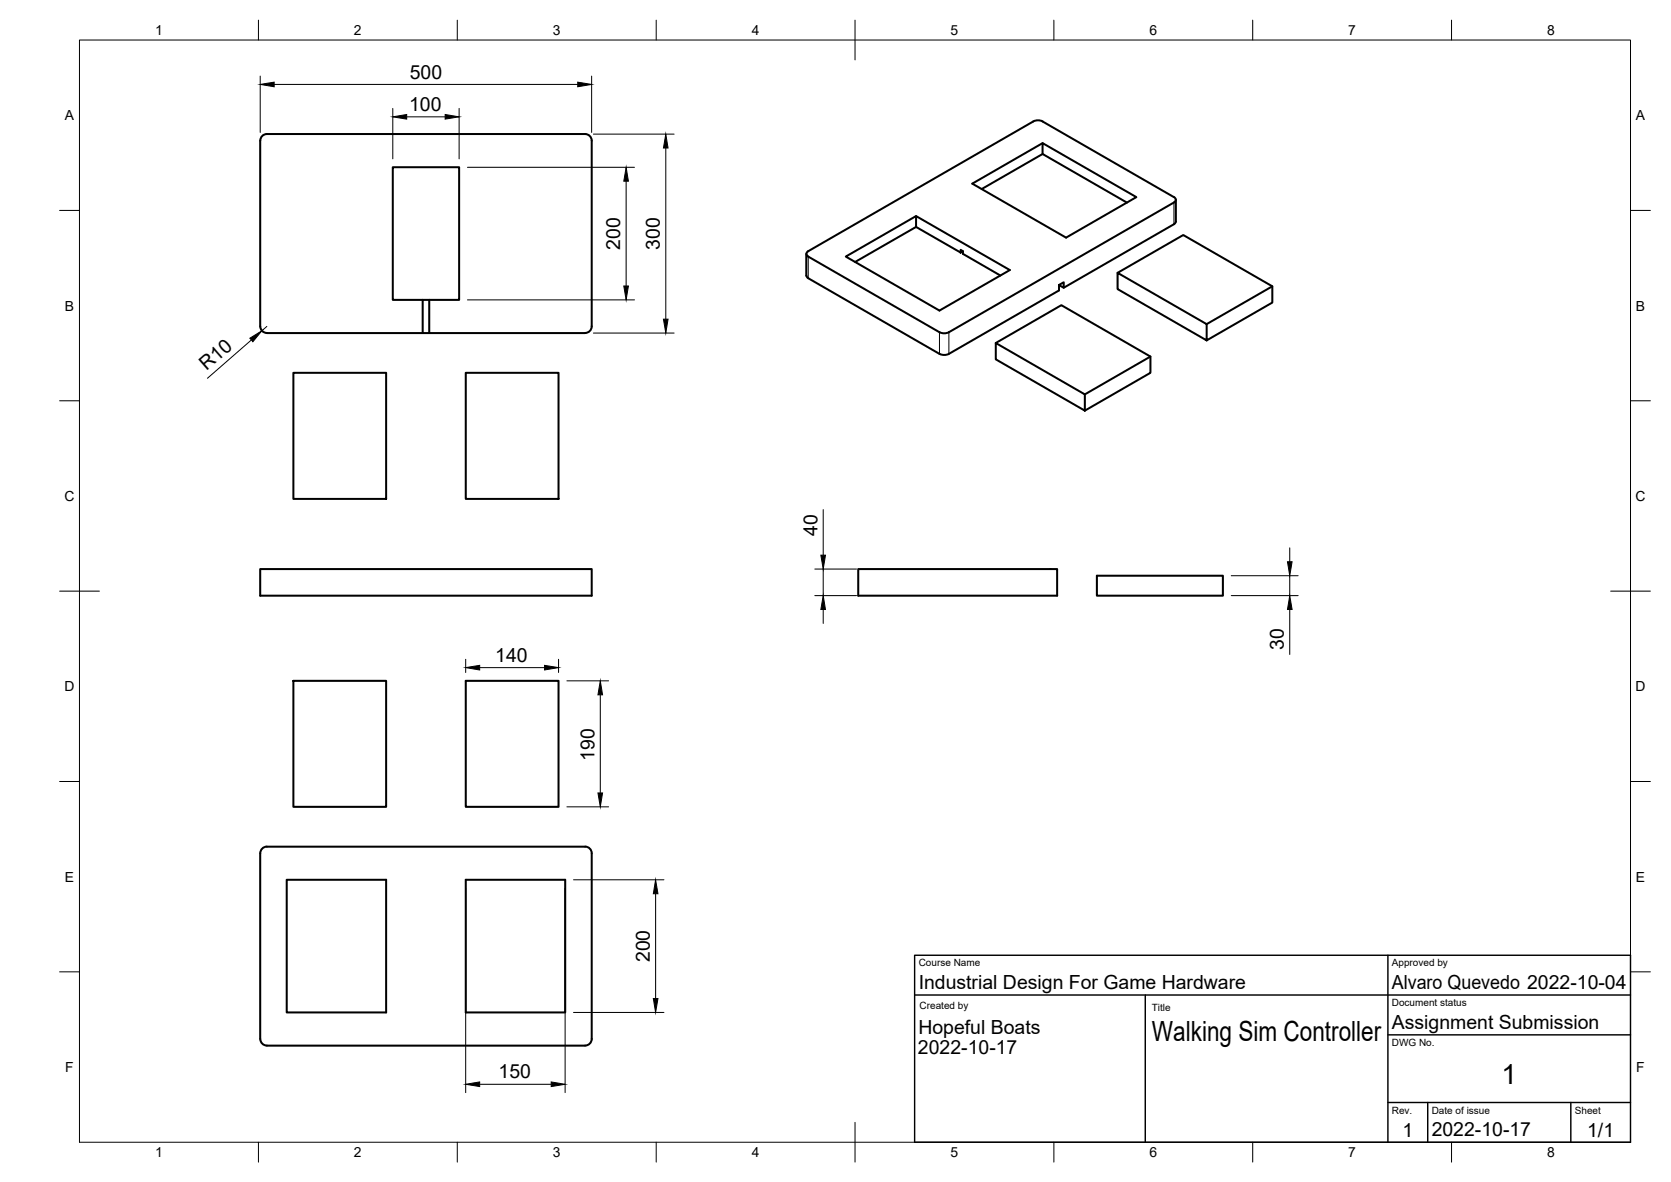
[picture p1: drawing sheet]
<svg xmlns="http://www.w3.org/2000/svg" width="420mm" height="297mm" viewBox="0 0 420 297" stroke-linecap="round" stroke-linejoin="round" font-family="sans-serif">
<!-- layer: Visible -->
<g fill="none" stroke="#000" stroke-width=".51">
<path d="M67.1 33.7h80a1.66 1.66 0 0 1 1.7 1.7v46.6a1.66 1.66 0 0 1-1.7 1.7M67.1 33.7a1.66 1.66 0 0 0-1.7 1.6v46.7a1.7 1.7 0 0 0 1.7 1.7M259.8 30.5l-56.6 32.6a.73 .73 0 0 0-.4 .7 .73 .73 0 0 0 .4 .7l33 19 1.5 .3 .9-.3 56.6-32.6M259.8 30.5l.9-.3 1.5 .3M262.1 30.5l33.1 19a.72 .72 0 0 1 .5 .7 .72 .72 0 0 1-.5 .7M262.1 36l-17.6 10.2 23.6 13.5 17.6-10.2-23.6-13.5v2.7M230.3 54.3l-17.6 10.2 23.5 13.5 17.7-10.1-23.6-13.6v2.7l11.2 6.5M230.3 57l-15.3 8.8M246.8 47.5l15.3-8.8 21.3 12.2M295.7 50.2v5.5l-.3 .4-27.9 16.2M106.3 75.4h-7.5v-33.4h16.6v33.4h-7.5M107.9 75.4h-1.6v8.3h1.6"/>
<path d="M107.9 75.4v8.3M202.7 63.8v5.4M202.8 69.2l.4 .7 33 19 1 .3 1.4-.3 27.7-15.9v-1.4l1.2-.7v1.4l-1.2-.7M241.5 62.8l.6 .3-.6 .4zM242.1 63.1v.7l9.4 5.4M281 68.6l22.4 12.9v4l-22.4-12.8v-4.1l16.5-9.5 22.4 12.9v4l-16.5 9.5M319.9 72l-16.5 9.5M67.1 83.7h39.2M73.8 93.7h23.3v31.7h-23.3zM107.9 83.7h39.2M117.1 93.7h23.3v31.7h-23.3zM250.4 86.2l22.4 12.9v4.1l-22.4-12.9v-4.1l16.5-9.5 22.4 12.9v4.1l-16.5 9.5"/>
<path d="M289.3 89.6l-16.5 9.5M65.4 143h83.4v6.7h-83.4zM215.8 143h50v6.7h-50zM275.8 144.7h31.7v5h-31.7zM73.8 171.1h23.3v31.7h-23.3zM117.1 171.1h23.3v31.7h-23.3zM67.1 212.8h80a1.66 1.66 0 0 1 1.7 1.6v46.7M67.1 212.8a1.66 1.66 0 0 0-1.7 1.6v46.7M72.1 221.1h25v33.3h-25zM117.1 221.1h25v33.3h-25zM65.4 261.1a1.66 1.66 0 0 0 1.7 1.6M148.8 261.1a1.66 1.66 0 0 1-1.7 1.6l-80 .1"/>
</g>
<!-- layer: Visible Narrow -->
<path d="M295.2 50.9v5.5M203.2 64.5v5.4M236.2 83.5v5.4M238.6 83.5v5.4" fill="none" stroke="#000" stroke-width=".25"/>
<!-- layer: Border -->
<g fill="none" stroke="#000" stroke-width=".25">
<path d="M20 10.1h390v276.9h-390zM65 5.1v5M115 5.1v5M165 5.1v5M215 5.1v10M265 5.1v5M315 5.1v5M365 5.1v5M15 52.9h5M410 52.9h5M15 100.7h5M410 100.7h5"/>
<path d="M15 148.6h10M405 148.6h10M15 196.4h5M410 196.4h5M15 244.2h5M410 244.2h5M65 287v5M115 287v5M165 287v5M215 282.1v9.9M265 287v5M315 287v5"/>
<path d="M365 287v5"/>
</g>
<!-- layer: Dimensions -->
<g fill="none" stroke="#000" stroke-width=".25">
<path d="M65.4 19.1v14.2M148.8 19.1v14.2M68.9 21.2h76.4M98.8 27.2v12.7M102.3 29.4h9.6M115.4 27.2v12.7M149.2 33.7h20.3M167.4 37.2v43M117.5 42h42M157.4 45.5v26.4M117.5 75.4h42M63.2 85.4l-11 9.7"/>
<path d="M67.1 82l-1.3 1.1M149.2 83.7h20.3M207 128.1v11.4M324.3 137.7v3.5M204.9 149.7h10.5M204.9 143h10.5M207 143v6.7M207 153.2v3.5M309.6 149.7h16.8M309.6 144.7h16.8M324.3 144.7v5M324.3 153.2v11.3"/>
<path d="M117.1 165.7v3.3M120.6 167.8h16.3M140.4 165.7v3.3M142.5 171.1h10.5M150.9 174.6v24.7M142.5 202.8h10.5M117.1 223.2v51.4M142.1 223.2v51.4M144.2 221.1h22.7M164.8 224.6v26.3M144.2 254.4h22.7M120.6 272.5h18"/>
</g>
<g fill="#000" stroke="#000" stroke-width=".25">
<path d="M65.4 21.2l3.5-.6v1.2zM98.8 29.4l3.5-.6v1.1zM111.9 28.8l3.5 .6-3.5 .5zM145.3 20.6l3.5 .6-3.5 .6zM167.4 33.7l.6 3.5h-1.2zM157.4 42l.6 3.5h-1.2zM156.8 71.9h1.2l-.6 3.5zM62.8 85l3-1.9-2.2 2.8zM166.8 80.2h1.2l-.6 3.5zM206.4 139.5h1.2l-.6 3.5zM207 149.7l.6 3.5h-1.2zM323.7 141.2h1.2l-.6 3.5z"/>
<path d="M324.3 149.7l.6 3.5h-1.2zM117.1 167.8l3.5-.6v1.2zM136.9 167.2l3.5 .6-3.5 .6zM150.9 171.1l.6 3.5h-1.2zM150.3 199.3h1.2l-.6 3.5zM164.8 221.1l.6 3.5h-1.1zM164.3 250.9h1.1l-.6 3.5zM117.1 272.5l3.5-.6v1.2zM138.6 271.9l3.5 .6-3.5 .6z"/>
</g>
<!-- layer: TitleBlock -->
<path d="M230 240.1h180v46.9h-180zM230 250h180M288 250v37M349 240.1v46.9M349 277.1h61M349 260.1h61M359 277.1v9.9M395 277.1v9.9" fill="none" stroke="#000" stroke-width=".36"/>
<g font-size="7">
<text x="289.6" y="261.7">Walking Sim Controller</text>
<text x="377.5" y="272.3">1</text>
</g>
<g font-size="4.9">
<text x="103" y="19.8">500</text>
<text x="102.9" y="27.9">100</text>
<text x="156" y="62.7" transform="rotate(-90 156 62.7)">200</text>
<text x="165.9" y="62.8" transform="rotate(-90 165.9 62.8)">300</text>
<text x="52" y="93.3" transform="rotate(-41 52 93.3)">R10</text>
<text x="205.5" y="134.7" transform="rotate(-90 205.5 134.7)">40</text>
<text x="124.5" y="166.3">140</text>
<text x="322.8" y="163.3" transform="rotate(-90 322.8 163.3)">30</text>
<text x="149.5" y="191.2" transform="rotate(-90 149.5 191.2)">190</text>
<text x="163.4" y="241.8" transform="rotate(-90 163.4 241.8)">200</text>
<text x="231" y="248.5">Industrial Design For Game Hardware</text>
<text x="350" y="248.5">Alvaro Quevedo 2022-10-04</text>
<text x="230.9" y="259.8">Hopeful Boats</text>
<text x="350" y="258.6">Assignment Submission</text>
<text x="230.8" y="264.9">2022-10-17</text>
<text x="125.4" y="271">150</text>
<text x="352.6" y="285.7">1</text>
<text x="360" y="285.5">2022-10-17</text>
<text x="399.1" y="285.7">1/1</text>
</g>
<g font-size="3.5">
<text x="39" y="8.8">1</text>
<text x="89" y="8.8">2</text>
<text x="139" y="8.8">3</text>
<text x="189" y="8.8">4</text>
<text x="239" y="8.8">5</text>
<text x="289" y="8.8">6</text>
<text x="339" y="8.8">7</text>
<text x="389" y="8.8">8</text>
<text x="16.3" y="30.2">A</text>
<text x="411.3" y="30.2">A</text>
<text x="16.3" y="78">B</text>
<text x="411.3" y="78">B</text>
<text x="16.2" y="125.9">C</text>
<text x="411.2" y="125.9">C</text>
<text x="16.2" y="173.7">D</text>
<text x="411.2" y="173.7">D</text>
<text x="16.3" y="221.6">E</text>
<text x="411.3" y="221.6">E</text>
<text x="16.4" y="269.4">F</text>
<text x="411.4" y="269.4">F</text>
<text x="39" y="290.8">1</text>
<text x="89" y="290.8">2</text>
<text x="139" y="290.8">3</text>
<text x="189" y="290.8">4</text>
<text x="239" y="290.8">5</text>
<text x="289" y="290.8">6</text>
<text x="339" y="290.8">7</text>
<text x="389" y="290.8">8</text>
</g>
<g font-size="2.5">
<text x="231" y="242.9">Course Name</text>
<text x="350" y="242.9">Approved by</text>
<text x="231.2" y="253.5">Created by</text>
<text x="289.6" y="254">Title</text>
<text x="350" y="252.8">Document status</text>
<text x="350" y="262.9">DWG No.</text>
<text x="350" y="279.9">Rev.</text>
<text x="360" y="279.9">Date of issue</text>
<text x="396" y="279.9">Sheet</text>
</g>
</svg>
